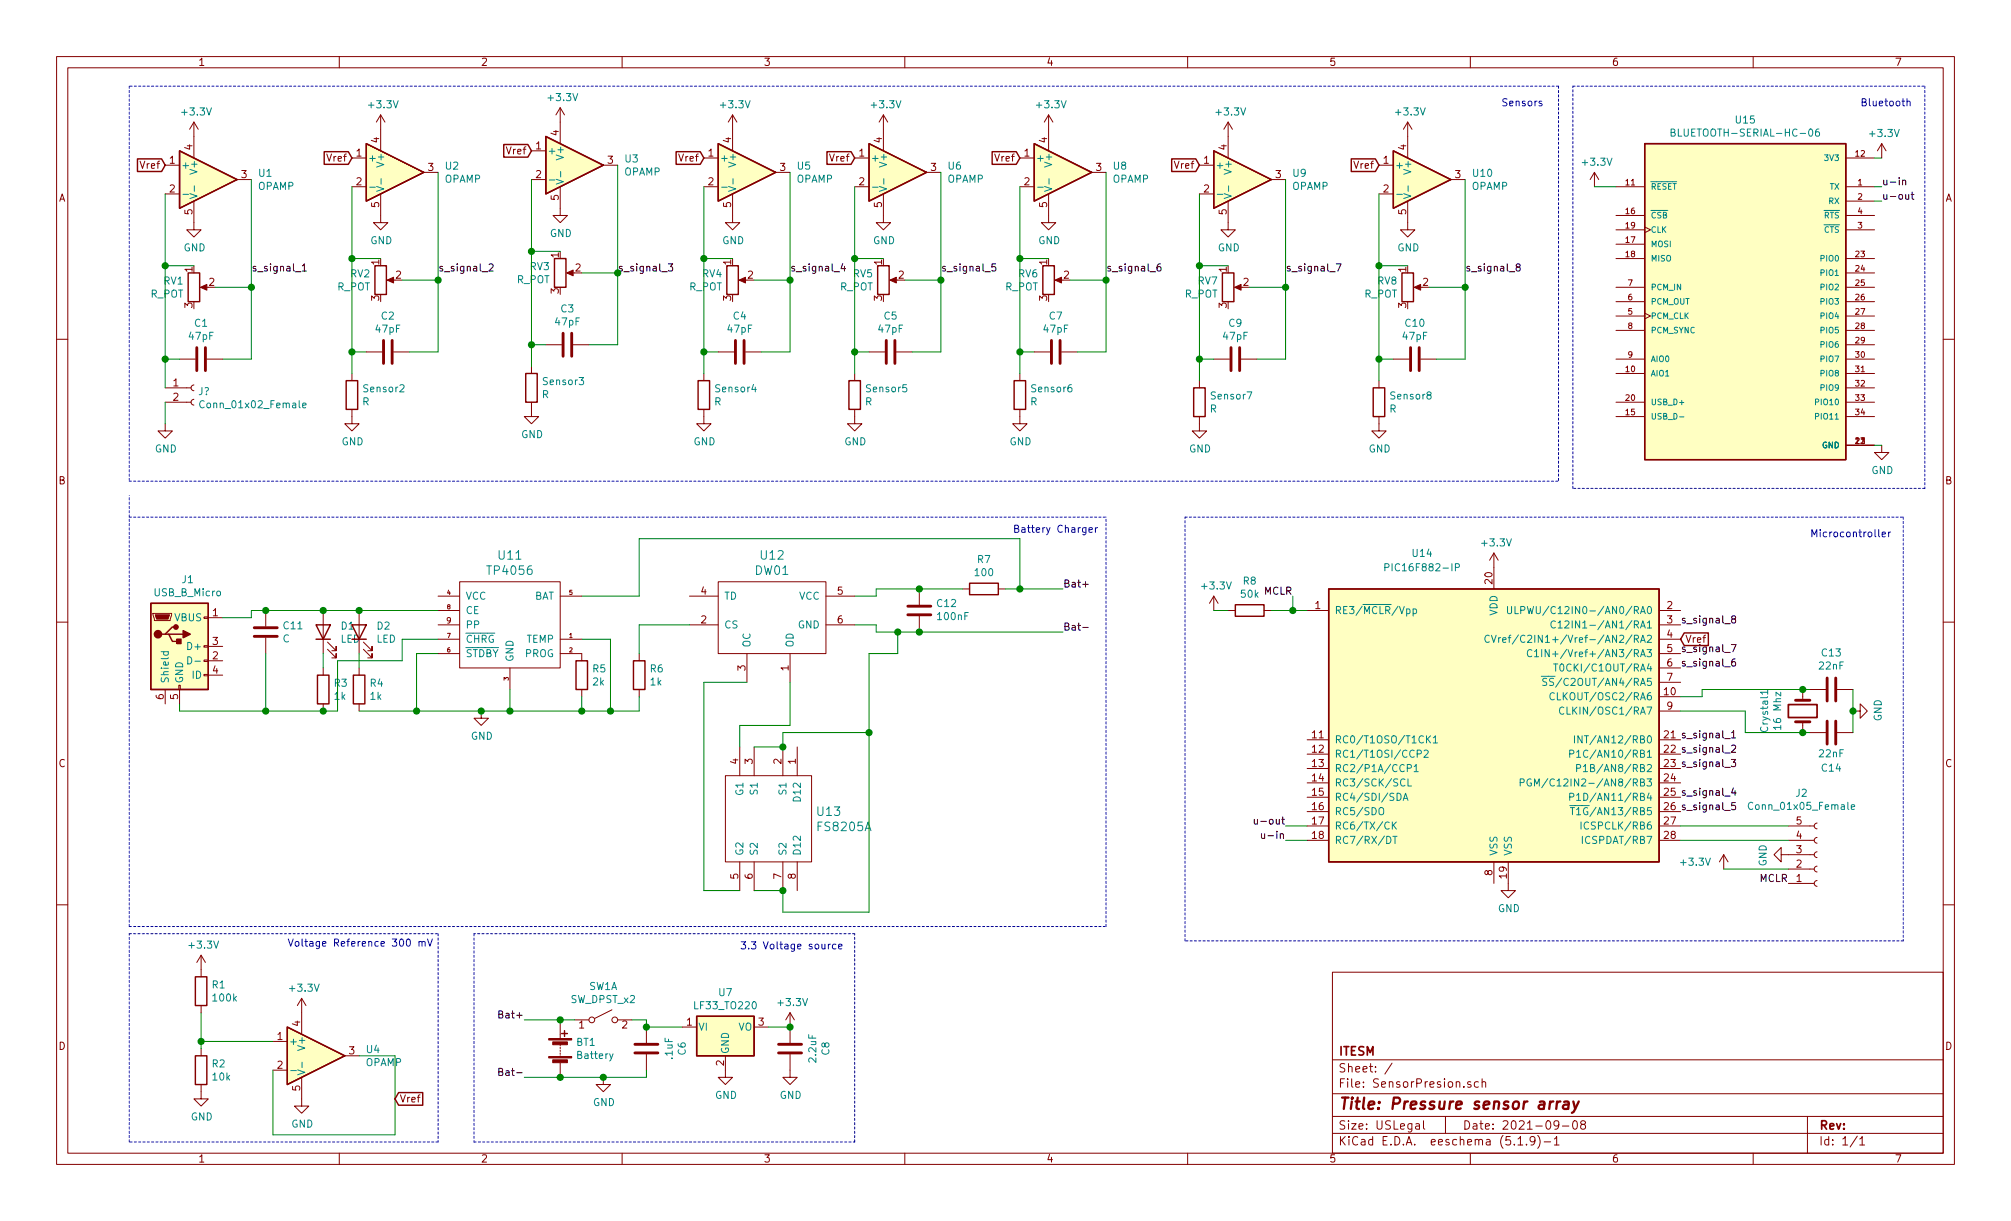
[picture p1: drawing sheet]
EESchema Schematic File Version 4
EELAYER 30 0
EELAYER END
$Descr USLegal 14000 8500
encoding utf-8
Sheet 1 1
Title "Pressure sensor array"
Date "2021-09-08"
Rev ""
Comp "ITESM"
Comment1 ""
Comment2 ""
Comment3 ""
Comment4 ""
$EndDescr
$Comp
L pspice:OPAMP U3
U 1 1
P 4000 1150
F 0 "U3" H 4344 1196 50  0000 L CNN
F 1 "OPAMP" H 4344 1105 50  0000 L CNN
F 2 "" H 4000 1150 50  0001 C CNN
F 3 "~" H 4000 1150 50  0001 C CNN
	1    4000 1150
	1    0    0    -1  
$EndComp
$Comp
L power:GND #PWR0104
U 1 1
P 3900 1450
F 0 "#PWR0104" H 3900 1200 50  0001 C CNN
F 1 "GND" H 3905 1277 50  0000 C CNN
F 2 "" H 3900 1450 50  0001 C CNN
F 3 "" H 3900 1450 50  0001 C CNN
	1    3900 1450
	1    0    0    -1  
$EndComp
$Comp
L power:+3.3V #PWR0106
U 1 1
P 3900 850
F 0 "#PWR0106" H 3900 700 50  0001 C CNN
F 1 "+3.3V" H 3915 1023 50  0000 C CNN
F 2 "" H 3900 850 50  0001 C CNN
F 3 "" H 3900 850 50  0001 C CNN
	1    3900 850 
	1    0    0    -1  
$EndComp
$Comp
L Device:R_POT RV3
U 1 1
P 3900 1900
F 0 "RV3" H 3831 1946 50  0000 R CNN
F 1 "R_POT" H 3831 1855 50  0000 R CNN
F 2 "" H 3900 1900 50  0001 C CNN
F 3 "~" H 3900 1900 50  0001 C CNN
	1    3900 1900
	1    0    0    -1  
$EndComp
Wire Wire Line
	3700 1250 3700 1750
Wire Wire Line
	3700 1750 3900 1750
Wire Wire Line
	4050 1900 4300 1900
Wire Wire Line
	4300 1900 4300 1150
$Comp
L Device:C C3
U 1 1
P 3950 2400
F 0 "C3" V 3698 2400 50  0000 C CNN
F 1 "47pF" V 3789 2400 50  0000 C CNN
F 2 "" H 3988 2250 50  0001 C CNN
F 3 "~" H 3950 2400 50  0001 C CNN
	1    3950 2400
	0    1    1    0   
$EndComp
Wire Wire Line
	3700 1750 3700 2400
Wire Wire Line
	3700 2400 3800 2400
Connection ~ 3700 1750
Wire Wire Line
	4100 2400 4300 2400
Wire Wire Line
	4300 2400 4300 1900
Connection ~ 4300 1900
$Comp
L Device:R Sensor3
U 1 1
P 3700 2700
F 0 "Sensor3" H 3770 2746 50  0000 L CNN
F 1 "R" H 3770 2655 50  0000 L CNN
F 2 "" V 3630 2700 50  0001 C CNN
F 3 "~" H 3700 2700 50  0001 C CNN
	1    3700 2700
	1    0    0    -1  
$EndComp
Connection ~ 3700 2400
Wire Wire Line
	3700 2400 3700 2550
$Comp
L power:GND #PWR0107
U 1 1
P 3700 2850
F 0 "#PWR0107" H 3700 2600 50  0001 C CNN
F 1 "GND" H 3705 2677 50  0000 C CNN
F 2 "" H 3700 2850 50  0001 C CNN
F 3 "" H 3700 2850 50  0001 C CNN
	1    3700 2850
	1    0    0    -1  
$EndComp
$Comp
L pspice:OPAMP U5
U 1 1
P 5200 1200
F 0 "U5" H 5544 1246 50  0000 L CNN
F 1 "OPAMP" H 5544 1155 50  0000 L CNN
F 2 "" H 5200 1200 50  0001 C CNN
F 3 "~" H 5200 1200 50  0001 C CNN
	1    5200 1200
	1    0    0    -1  
$EndComp
$Comp
L power:GND #PWR0108
U 1 1
P 5100 1500
F 0 "#PWR0108" H 5100 1250 50  0001 C CNN
F 1 "GND" H 5105 1327 50  0000 C CNN
F 2 "" H 5100 1500 50  0001 C CNN
F 3 "" H 5100 1500 50  0001 C CNN
	1    5100 1500
	1    0    0    -1  
$EndComp
$Comp
L power:+3.3V #PWR0109
U 1 1
P 5100 900
F 0 "#PWR0109" H 5100 750 50  0001 C CNN
F 1 "+3.3V" H 5115 1073 50  0000 C CNN
F 2 "" H 5100 900 50  0001 C CNN
F 3 "" H 5100 900 50  0001 C CNN
	1    5100 900 
	1    0    0    -1  
$EndComp
$Comp
L Device:R_POT RV4
U 1 1
P 5100 1950
F 0 "RV4" H 5031 1996 50  0000 R CNN
F 1 "R_POT" H 5031 1905 50  0000 R CNN
F 2 "" H 5100 1950 50  0001 C CNN
F 3 "~" H 5100 1950 50  0001 C CNN
	1    5100 1950
	1    0    0    -1  
$EndComp
Wire Wire Line
	4900 1300 4900 1800
Wire Wire Line
	4900 1800 5100 1800
Wire Wire Line
	5250 1950 5500 1950
Wire Wire Line
	5500 1950 5500 1200
$Comp
L Device:C C4
U 1 1
P 5150 2450
F 0 "C4" V 4898 2450 50  0000 C CNN
F 1 "47pF" V 4989 2450 50  0000 C CNN
F 2 "" H 5188 2300 50  0001 C CNN
F 3 "~" H 5150 2450 50  0001 C CNN
	1    5150 2450
	0    1    1    0   
$EndComp
Wire Wire Line
	4900 1800 4900 2450
Wire Wire Line
	4900 2450 5000 2450
Connection ~ 4900 1800
Wire Wire Line
	5300 2450 5500 2450
Wire Wire Line
	5500 2450 5500 1950
Connection ~ 5500 1950
$Comp
L Device:R Sensor4
U 1 1
P 4900 2750
F 0 "Sensor4" H 4970 2796 50  0000 L CNN
F 1 "R" H 4970 2705 50  0000 L CNN
F 2 "" V 4830 2750 50  0001 C CNN
F 3 "~" H 4900 2750 50  0001 C CNN
	1    4900 2750
	1    0    0    -1  
$EndComp
Connection ~ 4900 2450
Wire Wire Line
	4900 2450 4900 2600
$Comp
L power:GND #PWR0110
U 1 1
P 4900 2900
F 0 "#PWR0110" H 4900 2650 50  0001 C CNN
F 1 "GND" H 4905 2727 50  0000 C CNN
F 2 "" H 4900 2900 50  0001 C CNN
F 3 "" H 4900 2900 50  0001 C CNN
	1    4900 2900
	1    0    0    -1  
$EndComp
$Comp
L pspice:OPAMP U6
U 1 1
P 6250 1200
F 0 "U6" H 6594 1246 50  0000 L CNN
F 1 "OPAMP" H 6594 1155 50  0000 L CNN
F 2 "" H 6250 1200 50  0001 C CNN
F 3 "~" H 6250 1200 50  0001 C CNN
	1    6250 1200
	1    0    0    -1  
$EndComp
$Comp
L power:GND #PWR0111
U 1 1
P 6150 1500
F 0 "#PWR0111" H 6150 1250 50  0001 C CNN
F 1 "GND" H 6155 1327 50  0000 C CNN
F 2 "" H 6150 1500 50  0001 C CNN
F 3 "" H 6150 1500 50  0001 C CNN
	1    6150 1500
	1    0    0    -1  
$EndComp
$Comp
L power:+3.3V #PWR0112
U 1 1
P 6150 900
F 0 "#PWR0112" H 6150 750 50  0001 C CNN
F 1 "+3.3V" H 6165 1073 50  0000 C CNN
F 2 "" H 6150 900 50  0001 C CNN
F 3 "" H 6150 900 50  0001 C CNN
	1    6150 900 
	1    0    0    -1  
$EndComp
$Comp
L Device:R_POT RV5
U 1 1
P 6150 1950
F 0 "RV5" H 6081 1996 50  0000 R CNN
F 1 "R_POT" H 6081 1905 50  0000 R CNN
F 2 "" H 6150 1950 50  0001 C CNN
F 3 "~" H 6150 1950 50  0001 C CNN
	1    6150 1950
	1    0    0    -1  
$EndComp
Wire Wire Line
	5950 1300 5950 1800
Wire Wire Line
	5950 1800 6150 1800
Wire Wire Line
	6300 1950 6550 1950
Wire Wire Line
	6550 1950 6550 1200
$Comp
L Device:C C5
U 1 1
P 6200 2450
F 0 "C5" V 5948 2450 50  0000 C CNN
F 1 "47pF" V 6039 2450 50  0000 C CNN
F 2 "" H 6238 2300 50  0001 C CNN
F 3 "~" H 6200 2450 50  0001 C CNN
	1    6200 2450
	0    1    1    0   
$EndComp
Wire Wire Line
	5950 1800 5950 2450
Wire Wire Line
	5950 2450 6050 2450
Connection ~ 5950 1800
Wire Wire Line
	6350 2450 6550 2450
Wire Wire Line
	6550 2450 6550 1950
Connection ~ 6550 1950
$Comp
L Device:R Sensor5
U 1 1
P 5950 2750
F 0 "Sensor5" H 6020 2796 50  0000 L CNN
F 1 "R" H 6020 2705 50  0000 L CNN
F 2 "" V 5880 2750 50  0001 C CNN
F 3 "~" H 5950 2750 50  0001 C CNN
	1    5950 2750
	1    0    0    -1  
$EndComp
Connection ~ 5950 2450
Wire Wire Line
	5950 2450 5950 2600
$Comp
L power:GND #PWR0113
U 1 1
P 5950 2900
F 0 "#PWR0113" H 5950 2650 50  0001 C CNN
F 1 "GND" H 5955 2727 50  0000 C CNN
F 2 "" H 5950 2900 50  0001 C CNN
F 3 "" H 5950 2900 50  0001 C CNN
	1    5950 2900
	1    0    0    -1  
$EndComp
$Comp
L pspice:OPAMP U8
U 1 1
P 7400 1200
F 0 "U8" H 7744 1246 50  0000 L CNN
F 1 "OPAMP" H 7744 1155 50  0000 L CNN
F 2 "" H 7400 1200 50  0001 C CNN
F 3 "~" H 7400 1200 50  0001 C CNN
	1    7400 1200
	1    0    0    -1  
$EndComp
$Comp
L power:GND #PWR0114
U 1 1
P 7300 1500
F 0 "#PWR0114" H 7300 1250 50  0001 C CNN
F 1 "GND" H 7305 1327 50  0000 C CNN
F 2 "" H 7300 1500 50  0001 C CNN
F 3 "" H 7300 1500 50  0001 C CNN
	1    7300 1500
	1    0    0    -1  
$EndComp
$Comp
L power:+3.3V #PWR0115
U 1 1
P 7300 900
F 0 "#PWR0115" H 7300 750 50  0001 C CNN
F 1 "+3.3V" H 7315 1073 50  0000 C CNN
F 2 "" H 7300 900 50  0001 C CNN
F 3 "" H 7300 900 50  0001 C CNN
	1    7300 900 
	1    0    0    -1  
$EndComp
$Comp
L Device:R_POT RV6
U 1 1
P 7300 1950
F 0 "RV6" H 7231 1996 50  0000 R CNN
F 1 "R_POT" H 7231 1905 50  0000 R CNN
F 2 "" H 7300 1950 50  0001 C CNN
F 3 "~" H 7300 1950 50  0001 C CNN
	1    7300 1950
	1    0    0    -1  
$EndComp
Wire Wire Line
	7100 1300 7100 1800
Wire Wire Line
	7100 1800 7300 1800
Wire Wire Line
	7450 1950 7700 1950
Wire Wire Line
	7700 1950 7700 1200
$Comp
L Device:C C7
U 1 1
P 7350 2450
F 0 "C7" V 7098 2450 50  0000 C CNN
F 1 "47pF" V 7189 2450 50  0000 C CNN
F 2 "" H 7388 2300 50  0001 C CNN
F 3 "~" H 7350 2450 50  0001 C CNN
	1    7350 2450
	0    1    1    0   
$EndComp
Wire Wire Line
	7100 1800 7100 2450
Wire Wire Line
	7100 2450 7200 2450
Connection ~ 7100 1800
Wire Wire Line
	7500 2450 7700 2450
Wire Wire Line
	7700 2450 7700 1950
Connection ~ 7700 1950
$Comp
L Device:R Sensor6
U 1 1
P 7100 2750
F 0 "Sensor6" H 7170 2796 50  0000 L CNN
F 1 "R" H 7170 2705 50  0000 L CNN
F 2 "" V 7030 2750 50  0001 C CNN
F 3 "~" H 7100 2750 50  0001 C CNN
	1    7100 2750
	1    0    0    -1  
$EndComp
Connection ~ 7100 2450
Wire Wire Line
	7100 2450 7100 2600
$Comp
L power:GND #PWR0116
U 1 1
P 7100 2900
F 0 "#PWR0116" H 7100 2650 50  0001 C CNN
F 1 "GND" H 7105 2727 50  0000 C CNN
F 2 "" H 7100 2900 50  0001 C CNN
F 3 "" H 7100 2900 50  0001 C CNN
	1    7100 2900
	1    0    0    -1  
$EndComp
$Comp
L pspice:OPAMP U9
U 1 1
P 8650 1250
F 0 "U9" H 8994 1296 50  0000 L CNN
F 1 "OPAMP" H 8994 1205 50  0000 L CNN
F 2 "" H 8650 1250 50  0001 C CNN
F 3 "~" H 8650 1250 50  0001 C CNN
	1    8650 1250
	1    0    0    -1  
$EndComp
$Comp
L power:GND #PWR0117
U 1 1
P 8550 1550
F 0 "#PWR0117" H 8550 1300 50  0001 C CNN
F 1 "GND" H 8555 1377 50  0000 C CNN
F 2 "" H 8550 1550 50  0001 C CNN
F 3 "" H 8550 1550 50  0001 C CNN
	1    8550 1550
	1    0    0    -1  
$EndComp
$Comp
L power:+3.3V #PWR0118
U 1 1
P 8550 950
F 0 "#PWR0118" H 8550 800 50  0001 C CNN
F 1 "+3.3V" H 8565 1123 50  0000 C CNN
F 2 "" H 8550 950 50  0001 C CNN
F 3 "" H 8550 950 50  0001 C CNN
	1    8550 950 
	1    0    0    -1  
$EndComp
$Comp
L Device:R_POT RV7
U 1 1
P 8550 2000
F 0 "RV7" H 8481 2046 50  0000 R CNN
F 1 "R_POT" H 8481 1955 50  0000 R CNN
F 2 "" H 8550 2000 50  0001 C CNN
F 3 "~" H 8550 2000 50  0001 C CNN
	1    8550 2000
	1    0    0    -1  
$EndComp
Wire Wire Line
	8350 1350 8350 1850
Wire Wire Line
	8350 1850 8550 1850
Wire Wire Line
	8700 2000 8950 2000
Wire Wire Line
	8950 2000 8950 1250
$Comp
L Device:C C9
U 1 1
P 8600 2500
F 0 "C9" V 8348 2500 50  0000 C CNN
F 1 "47pF" V 8439 2500 50  0000 C CNN
F 2 "" H 8638 2350 50  0001 C CNN
F 3 "~" H 8600 2500 50  0001 C CNN
	1    8600 2500
	0    1    1    0   
$EndComp
Wire Wire Line
	8350 1850 8350 2500
Wire Wire Line
	8350 2500 8450 2500
Connection ~ 8350 1850
Wire Wire Line
	8750 2500 8950 2500
Wire Wire Line
	8950 2500 8950 2000
Connection ~ 8950 2000
$Comp
L Device:R Sensor7
U 1 1
P 8350 2800
F 0 "Sensor7" H 8420 2846 50  0000 L CNN
F 1 "R" H 8420 2755 50  0000 L CNN
F 2 "" V 8280 2800 50  0001 C CNN
F 3 "~" H 8350 2800 50  0001 C CNN
	1    8350 2800
	1    0    0    -1  
$EndComp
Connection ~ 8350 2500
Wire Wire Line
	8350 2500 8350 2650
$Comp
L power:GND #PWR0119
U 1 1
P 8350 2950
F 0 "#PWR0119" H 8350 2700 50  0001 C CNN
F 1 "GND" H 8355 2777 50  0000 C CNN
F 2 "" H 8350 2950 50  0001 C CNN
F 3 "" H 8350 2950 50  0001 C CNN
	1    8350 2950
	1    0    0    -1  
$EndComp
$Comp
L pspice:OPAMP U2
U 1 1
P 2750 1200
F 0 "U2" H 3094 1246 50  0000 L CNN
F 1 "OPAMP" H 3094 1155 50  0000 L CNN
F 2 "" H 2750 1200 50  0001 C CNN
F 3 "~" H 2750 1200 50  0001 C CNN
	1    2750 1200
	1    0    0    -1  
$EndComp
$Comp
L power:GND #PWR0120
U 1 1
P 2650 1500
F 0 "#PWR0120" H 2650 1250 50  0001 C CNN
F 1 "GND" H 2655 1327 50  0000 C CNN
F 2 "" H 2650 1500 50  0001 C CNN
F 3 "" H 2650 1500 50  0001 C CNN
	1    2650 1500
	1    0    0    -1  
$EndComp
$Comp
L power:+3.3V #PWR0121
U 1 1
P 2650 900
F 0 "#PWR0121" H 2650 750 50  0001 C CNN
F 1 "+3.3V" H 2665 1073 50  0000 C CNN
F 2 "" H 2650 900 50  0001 C CNN
F 3 "" H 2650 900 50  0001 C CNN
	1    2650 900 
	1    0    0    -1  
$EndComp
$Comp
L Device:R_POT RV2
U 1 1
P 2650 1950
F 0 "RV2" H 2581 1996 50  0000 R CNN
F 1 "R_POT" H 2581 1905 50  0000 R CNN
F 2 "" H 2650 1950 50  0001 C CNN
F 3 "~" H 2650 1950 50  0001 C CNN
	1    2650 1950
	1    0    0    -1  
$EndComp
Wire Wire Line
	2450 1300 2450 1800
Wire Wire Line
	2450 1800 2650 1800
Wire Wire Line
	2800 1950 3050 1950
Wire Wire Line
	3050 1950 3050 1200
$Comp
L Device:C C2
U 1 1
P 2700 2450
F 0 "C2" V 2448 2450 50  0000 C CNN
F 1 "47pF" V 2539 2450 50  0000 C CNN
F 2 "" H 2738 2300 50  0001 C CNN
F 3 "~" H 2700 2450 50  0001 C CNN
	1    2700 2450
	0    1    1    0   
$EndComp
Wire Wire Line
	2450 1800 2450 2450
Wire Wire Line
	2450 2450 2550 2450
Connection ~ 2450 1800
Wire Wire Line
	2850 2450 3050 2450
Wire Wire Line
	3050 2450 3050 1950
Connection ~ 3050 1950
$Comp
L Device:R Sensor2
U 1 1
P 2450 2750
F 0 "Sensor2" H 2520 2796 50  0000 L CNN
F 1 "R" H 2520 2705 50  0000 L CNN
F 2 "" V 2380 2750 50  0001 C CNN
F 3 "~" H 2450 2750 50  0001 C CNN
	1    2450 2750
	1    0    0    -1  
$EndComp
Connection ~ 2450 2450
Wire Wire Line
	2450 2450 2450 2600
$Comp
L power:GND #PWR0122
U 1 1
P 2450 2900
F 0 "#PWR0122" H 2450 2650 50  0001 C CNN
F 1 "GND" H 2455 2727 50  0000 C CNN
F 2 "" H 2450 2900 50  0001 C CNN
F 3 "" H 2450 2900 50  0001 C CNN
	1    2450 2900
	1    0    0    -1  
$EndComp
$Comp
L pspice:OPAMP U1
U 1 1
P 1450 1250
F 0 "U1" H 1794 1296 50  0000 L CNN
F 1 "OPAMP" H 1794 1205 50  0000 L CNN
F 2 "" H 1450 1250 50  0001 C CNN
F 3 "~" H 1450 1250 50  0001 C CNN
	1    1450 1250
	1    0    0    -1  
$EndComp
$Comp
L power:GND #PWR0123
U 1 1
P 1350 1550
F 0 "#PWR0123" H 1350 1300 50  0001 C CNN
F 1 "GND" H 1355 1377 50  0000 C CNN
F 2 "" H 1350 1550 50  0001 C CNN
F 3 "" H 1350 1550 50  0001 C CNN
	1    1350 1550
	1    0    0    -1  
$EndComp
$Comp
L power:+3.3V #PWR0124
U 1 1
P 1350 950
F 0 "#PWR0124" H 1350 800 50  0001 C CNN
F 1 "+3.3V" H 1365 1123 50  0000 C CNN
F 2 "" H 1350 950 50  0001 C CNN
F 3 "" H 1350 950 50  0001 C CNN
	1    1350 950 
	1    0    0    -1  
$EndComp
$Comp
L Device:R_POT RV1
U 1 1
P 1350 2000
F 0 "RV1" H 1281 2046 50  0000 R CNN
F 1 "R_POT" H 1281 1955 50  0000 R CNN
F 2 "" H 1350 2000 50  0001 C CNN
F 3 "~" H 1350 2000 50  0001 C CNN
	1    1350 2000
	1    0    0    -1  
$EndComp
Wire Wire Line
	1150 1350 1150 1850
Wire Wire Line
	1150 1850 1350 1850
Wire Wire Line
	1500 2000 1750 2000
Wire Wire Line
	1750 2000 1750 1250
$Comp
L Device:C C1
U 1 1
P 1400 2500
F 0 "C1" V 1148 2500 50  0000 C CNN
F 1 "47pF" V 1239 2500 50  0000 C CNN
F 2 "" H 1438 2350 50  0001 C CNN
F 3 "~" H 1400 2500 50  0001 C CNN
	1    1400 2500
	0    1    1    0   
$EndComp
Wire Wire Line
	1150 1850 1150 2500
Wire Wire Line
	1150 2500 1250 2500
Connection ~ 1150 1850
Wire Wire Line
	1550 2500 1750 2500
Wire Wire Line
	1750 2500 1750 2000
Connection ~ 1750 2000
Connection ~ 1150 2500
$Comp
L pspice:OPAMP U10
U 1 1
P 9900 1250
F 0 "U10" H 10244 1296 50  0000 L CNN
F 1 "OPAMP" H 10244 1205 50  0000 L CNN
F 2 "" H 9900 1250 50  0001 C CNN
F 3 "~" H 9900 1250 50  0001 C CNN
	1    9900 1250
	1    0    0    -1  
$EndComp
$Comp
L power:GND #PWR0129
U 1 1
P 9800 1550
F 0 "#PWR0129" H 9800 1300 50  0001 C CNN
F 1 "GND" H 9805 1377 50  0000 C CNN
F 2 "" H 9800 1550 50  0001 C CNN
F 3 "" H 9800 1550 50  0001 C CNN
	1    9800 1550
	1    0    0    -1  
$EndComp
$Comp
L power:+3.3V #PWR0130
U 1 1
P 9800 950
F 0 "#PWR0130" H 9800 800 50  0001 C CNN
F 1 "+3.3V" H 9815 1123 50  0000 C CNN
F 2 "" H 9800 950 50  0001 C CNN
F 3 "" H 9800 950 50  0001 C CNN
	1    9800 950 
	1    0    0    -1  
$EndComp
$Comp
L Device:R_POT RV8
U 1 1
P 9800 2000
F 0 "RV8" H 9731 2046 50  0000 R CNN
F 1 "R_POT" H 9731 1955 50  0000 R CNN
F 2 "" H 9800 2000 50  0001 C CNN
F 3 "~" H 9800 2000 50  0001 C CNN
	1    9800 2000
	1    0    0    -1  
$EndComp
Wire Wire Line
	9600 1350 9600 1850
Wire Wire Line
	9600 1850 9800 1850
Wire Wire Line
	9950 2000 10200 2000
Wire Wire Line
	10200 2000 10200 1250
$Comp
L Device:C C10
U 1 1
P 9850 2500
F 0 "C10" V 9598 2500 50  0000 C CNN
F 1 "47pF" V 9689 2500 50  0000 C CNN
F 2 "" H 9888 2350 50  0001 C CNN
F 3 "~" H 9850 2500 50  0001 C CNN
	1    9850 2500
	0    1    1    0   
$EndComp
Wire Wire Line
	9600 1850 9600 2500
Wire Wire Line
	9600 2500 9700 2500
Connection ~ 9600 1850
Wire Wire Line
	10000 2500 10200 2500
Wire Wire Line
	10200 2500 10200 2000
Connection ~ 10200 2000
$Comp
L Device:R Sensor8
U 1 1
P 9600 2800
F 0 "Sensor8" H 9670 2846 50  0000 L CNN
F 1 "R" H 9670 2755 50  0000 L CNN
F 2 "" V 9530 2800 50  0001 C CNN
F 3 "~" H 9600 2800 50  0001 C CNN
	1    9600 2800
	1    0    0    -1  
$EndComp
Connection ~ 9600 2500
Wire Wire Line
	9600 2500 9600 2650
$Comp
L power:GND #PWR0131
U 1 1
P 9600 2950
F 0 "#PWR0131" H 9600 2700 50  0001 C CNN
F 1 "GND" H 9605 2777 50  0000 C CNN
F 2 "" H 9600 2950 50  0001 C CNN
F 3 "" H 9600 2950 50  0001 C CNN
	1    9600 2950
	1    0    0    -1  
$EndComp
Text GLabel 9600 1150 0    50   Input ~ 0
Vref
Text GLabel 8350 1150 0    50   Input ~ 0
Vref
Text GLabel 7100 1100 0    50   Input ~ 0
Vref
Text GLabel 5950 1100 0    50   Input ~ 0
Vref
Text GLabel 4900 1100 0    50   Input ~ 0
Vref
Text GLabel 3700 1050 0    50   Input ~ 0
Vref
Text GLabel 2450 1100 0    50   Input ~ 0
Vref
Text GLabel 1150 1150 0    50   Input ~ 0
Vref
Text Label 1750 1900 0    50   ~ 0
s_signal_1
Text Label 3050 1900 0    50   ~ 0
s_signal_2
Text Label 4300 1900 0    50   ~ 0
s_signal_3
Text Label 5500 1900 0    50   ~ 0
s_signal_4
Text Label 6550 1900 0    50   ~ 0
s_signal_5
Text Label 7700 1900 0    50   ~ 0
s_signal_6
Text Label 8950 1900 0    50   ~ 0
s_signal_7
Text Label 10200 1900 0    50   ~ 0
s_signal_8
$Comp
L TP4056:TP4056 U11
U 1 1
P 3550 4400
F 0 "U11" H 3550 4937 60  0000 C CNN
F 1 "TP4056" H 3550 4831 60  0000 C CNN
F 2 "" H 3550 4400 60  0001 C CNN
F 3 "" H 3550 4400 60  0000 C CNN
	1    3550 4400
	1    0    0    -1  
$EndComp
$Comp
L DW01:DW01 U12
U 1 1
P 5350 4300
F 0 "U12" H 5375 4737 60  0000 C CNN
F 1 "DW01" H 5375 4631 60  0000 C CNN
F 2 "" H 5300 4000 60  0001 C CNN
F 3 "" H 5300 4000 60  0001 C CNN
	1    5350 4300
	1    0    0    -1  
$EndComp
$Comp
L FS8205A:FS8205A U13
U 1 1
P 5350 5600
F 0 "U13" H 5678 5553 60  0000 L CNN
F 1 "FS8205A" H 5678 5447 60  0000 L CNN
F 2 "" H 6300 5850 60  0001 C CNN
F 3 "" H 6300 5850 60  0001 C CNN
	1    5350 5600
	1    0    0    -1  
$EndComp
$Comp
L Device:C C11
U 1 1
P 1850 4400
F 0 "C11" H 1965 4446 50  0000 L CNN
F 1 "C" H 1965 4355 50  0000 L CNN
F 2 "" H 1888 4250 50  0001 C CNN
F 3 "~" H 1850 4400 50  0001 C CNN
	1    1850 4400
	1    0    0    -1  
$EndComp
$Comp
L Device:LED D1
U 1 1
P 2250 4400
F 0 "D1" V 2289 4282 50  0000 R CNN
F 1 "LED" V 2198 4282 50  0000 R CNN
F 2 "" H 2250 4400 50  0001 C CNN
F 3 "~" H 2250 4400 50  0001 C CNN
	1    2250 4400
	0    -1   -1   0   
$EndComp
$Comp
L Device:LED D2
U 1 1
P 2500 4400
F 0 "D2" V 2539 4282 50  0000 R CNN
F 1 "LED" V 2448 4282 50  0000 R CNN
F 2 "" H 2500 4400 50  0001 C CNN
F 3 "~" H 2500 4400 50  0001 C CNN
	1    2500 4400
	0    -1   -1   0   
$EndComp
$Comp
L Device:R R3
U 1 1
P 2250 4800
F 0 "R3" H 2320 4846 50  0000 L CNN
F 1 "1k" H 2320 4755 50  0000 L CNN
F 2 "" V 2180 4800 50  0001 C CNN
F 3 "~" H 2250 4800 50  0001 C CNN
	1    2250 4800
	1    0    0    -1  
$EndComp
$Comp
L Device:R R4
U 1 1
P 2500 4800
F 0 "R4" H 2570 4846 50  0000 L CNN
F 1 "1k" H 2570 4755 50  0000 L CNN
F 2 "" V 2430 4800 50  0001 C CNN
F 3 "~" H 2500 4800 50  0001 C CNN
	1    2500 4800
	1    0    0    -1  
$EndComp
$Comp
L Device:R R5
U 1 1
P 4050 4700
F 0 "R5" H 4120 4746 50  0000 L CNN
F 1 "2k" H 4120 4655 50  0000 L CNN
F 2 "" V 3980 4700 50  0001 C CNN
F 3 "~" H 4050 4700 50  0001 C CNN
	1    4050 4700
	1    0    0    -1  
$EndComp
Wire Wire Line
	1750 4250 1850 4250
Wire Wire Line
	2250 4250 2500 4250
Wire Wire Line
	1850 4250 2250 4250
Connection ~ 1850 4250
Connection ~ 2250 4250
Wire Wire Line
	2500 4250 3050 4250
Connection ~ 2500 4250
Wire Wire Line
	2250 4550 2250 4650
Wire Wire Line
	2500 4550 2500 4650
Wire Wire Line
	2500 4950 2900 4950
Wire Wire Line
	2900 4950 2900 4550
Wire Wire Line
	2900 4550 3050 4550
Wire Wire Line
	2250 4950 2350 4950
Wire Wire Line
	2350 4950 2350 4600
Wire Wire Line
	2350 4600 2800 4600
Wire Wire Line
	2800 4600 2800 4450
Wire Wire Line
	2800 4450 3050 4450
Wire Wire Line
	2900 4950 3350 4950
Wire Wire Line
	4050 4950 4050 4850
Connection ~ 2900 4950
Wire Wire Line
	3550 4800 3550 4950
Connection ~ 3550 4950
Wire Wire Line
	3550 4950 4050 4950
$Comp
L power:GND #PWR0133
U 1 1
P 3350 4950
F 0 "#PWR0133" H 3350 4700 50  0001 C CNN
F 1 "GND" H 3355 4777 50  0000 C CNN
F 2 "" H 3350 4950 50  0001 C CNN
F 3 "" H 3350 4950 50  0001 C CNN
	1    3350 4950
	1    0    0    -1  
$EndComp
Connection ~ 3350 4950
Wire Wire Line
	3350 4950 3550 4950
$Comp
L Device:R R6
U 1 1
P 4450 4700
F 0 "R6" H 4520 4746 50  0000 L CNN
F 1 "1k" H 4520 4655 50  0000 L CNN
F 2 "" V 4380 4700 50  0001 C CNN
F 3 "~" H 4450 4700 50  0001 C CNN
	1    4450 4700
	1    0    0    -1  
$EndComp
Wire Wire Line
	4450 4550 4450 4350
Wire Wire Line
	4450 4350 4800 4350
Wire Wire Line
	4250 4450 4250 4950
Wire Wire Line
	4250 4950 4050 4950
Wire Wire Line
	4050 4450 4250 4450
Connection ~ 4050 4950
Wire Wire Line
	4450 4850 4450 4950
Wire Wire Line
	4450 4950 4250 4950
Connection ~ 4250 4950
Wire Wire Line
	5500 4750 5500 5050
Wire Wire Line
	5500 5050 5150 5050
Wire Wire Line
	5150 5050 5150 5200
Wire Wire Line
	5200 4750 4900 4750
Wire Wire Line
	4900 4750 4900 6200
Wire Wire Line
	4900 6200 5150 6200
Wire Wire Line
	6050 6350 6050 5100
Wire Wire Line
	6050 5100 5450 5100
Wire Wire Line
	5450 5100 5450 5200
$Comp
L Device:C C12
U 1 1
P 6400 4250
F 0 "C12" H 6285 4204 50  0000 R CNN
F 1 "100nF" H 6285 4295 50  0000 R CNN
F 2 "" H 6438 4100 50  0001 C CNN
F 3 "~" H 6400 4250 50  0001 C CNN
	1    6400 4250
	-1   0    0    1   
$EndComp
Wire Wire Line
	5950 4150 6100 4150
Wire Wire Line
	6100 4150 6100 4100
Wire Wire Line
	6100 4100 6400 4100
Wire Wire Line
	5950 4350 6100 4350
Wire Wire Line
	6100 4350 6100 4400
Wire Wire Line
	6100 4400 6250 4400
Wire Wire Line
	6050 5100 6050 4550
Wire Wire Line
	6050 4550 6250 4550
Wire Wire Line
	6250 4550 6250 4400
Connection ~ 6050 5100
Connection ~ 6250 4400
$Comp
L Device:R R7
U 1 1
P 6850 4100
F 0 "R7" V 6643 4100 50  0000 C CNN
F 1 "100" V 6734 4100 50  0000 C CNN
F 2 "" V 6780 4100 50  0001 C CNN
F 3 "~" H 6850 4100 50  0001 C CNN
	1    6850 4100
	0    1    1    0   
$EndComp
Wire Wire Line
	6400 4100 6700 4100
Connection ~ 6400 4100
Wire Wire Line
	4050 4150 4450 4150
Wire Wire Line
	4450 4150 4450 3750
Wire Wire Line
	4450 3750 7100 3750
Wire Wire Line
	7100 4100 7000 4100
Wire Wire Line
	7100 3750 7100 4100
Wire Wire Line
	6250 4400 6400 4400
$Comp
L Connector:USB_B_Micro J1
U 1 1
P 1250 4500
F 0 "J1" H 1307 4967 50  0000 C CNN
F 1 "USB_B_Micro" H 1307 4876 50  0000 C CNN
F 2 "" H 1400 4450 50  0001 C CNN
F 3 "~" H 1400 4450 50  0001 C CNN
	1    1250 4500
	1    0    0    -1  
$EndComp
Wire Wire Line
	1550 4300 1750 4300
Wire Wire Line
	1750 4300 1750 4250
Wire Wire Line
	1250 4900 1250 4950
Connection ~ 2250 4950
Wire Wire Line
	1850 4550 1850 4950
Wire Wire Line
	1250 4950 1850 4950
Connection ~ 1850 4950
Wire Wire Line
	1850 4950 2250 4950
Wire Wire Line
	8450 4250 8550 4250
$Comp
L power:+3.3V #PWR0134
U 1 1
P 8450 4250
F 0 "#PWR0134" H 8450 4100 50  0001 C CNN
F 1 "+3.3V" H 8465 4423 50  0000 C CNN
F 2 "" H 8450 4250 50  0001 C CNN
F 3 "" H 8450 4250 50  0001 C CNN
	1    8450 4250
	1    0    0    -1  
$EndComp
Wire Wire Line
	9000 4250 9100 4250
Connection ~ 9000 4250
Wire Wire Line
	9000 4150 9000 4250
$Comp
L Device:R R8
U 1 1
P 8700 4250
F 0 "R8" V 8493 4250 50  0000 C CNN
F 1 "50k" V 8584 4250 50  0000 C CNN
F 2 "" V 8630 4250 50  0001 C CNN
F 3 "~" H 8700 4250 50  0001 C CNN
	1    8700 4250
	0    1    1    0   
$EndComp
Wire Wire Line
	8850 4250 9000 4250
Text Label 9000 4150 2    50   ~ 0
MCLR
$Comp
L power:GND #PWR0135
U 1 1
P 12900 4950
F 0 "#PWR0135" H 12900 4700 50  0001 C CNN
F 1 "GND" H 12905 4777 50  0000 C CNN
F 2 "" H 12900 4950 50  0001 C CNN
F 3 "" H 12900 4950 50  0001 C CNN
	1    12900 4950
	0    -1   -1   0   
$EndComp
Wire Wire Line
	12900 5100 12900 4950
Text Label 12450 6150 2    50   ~ 0
MCLR
Wire Wire Line
	12000 6050 12450 6050
$Comp
L power:+3.3V #PWR0136
U 1 1
P 12000 6050
F 0 "#PWR0136" H 12000 5900 50  0001 C CNN
F 1 "+3.3V" H 11800 6100 50  0000 C CNN
F 2 "" H 12000 6050 50  0001 C CNN
F 3 "" H 12000 6050 50  0001 C CNN
	1    12000 6050
	1    0    0    -1  
$EndComp
$Comp
L power:GND #PWR0137
U 1 1
P 12450 5950
F 0 "#PWR0137" H 12450 5700 50  0001 C CNN
F 1 "GND" H 12455 5777 50  0000 C CNN
F 2 "" H 12450 5950 50  0001 C CNN
F 3 "" H 12450 5950 50  0001 C CNN
	1    12450 5950
	0    1    1    0   
$EndComp
Wire Wire Line
	11700 5850 12450 5850
Wire Wire Line
	11700 5750 12450 5750
$Comp
L Connector:Conn_01x05_Female J2
U 1 1
P 12650 5950
F 0 "J2" H 12542 5525 50  0000 C CNN
F 1 "Conn_01x05_Female" H 12542 5616 50  0000 C CNN
F 2 "" H 12650 5950 50  0001 C CNN
F 3 "~" H 12650 5950 50  0001 C CNN
	1    12650 5950
	1    0    0    1   
$EndComp
Connection ~ 12550 5100
Wire Wire Line
	12150 4950 11700 4950
Wire Wire Line
	12150 5100 12150 4950
Wire Wire Line
	12550 5100 12150 5100
Wire Wire Line
	11850 4800 12550 4800
Wire Wire Line
	11850 4850 11700 4850
Wire Wire Line
	11850 4800 11850 4850
Wire Wire Line
	12600 5100 12550 5100
Connection ~ 12550 4800
Wire Wire Line
	12600 4800 12550 4800
$Comp
L Device:C C13
U 1 1
P 12750 4800
F 0 "C13" V 13002 4800 50  0000 C CNN
F 1 "22nF" V 12911 4800 50  0000 C CNN
F 2 "" H 12788 4650 50  0001 C CNN
F 3 "~" H 12750 4800 50  0001 C CNN
	1    12750 4800
	0    -1   -1   0   
$EndComp
Wire Wire Line
	12900 4950 12900 4800
$Comp
L Device:Crystal Crystal1
U 1 1
P 12550 4950
F 0 "Crystal1" H 12550 5218 50  0000 C CNN
F 1 "16 Mhz" H 12550 5127 50  0000 C CNN
F 2 "" H 12550 4950 50  0001 C CNN
F 3 "~" H 12550 4950 50  0001 C CNN
	1    12550 4950
	0    -1   -1   0   
$EndComp
Connection ~ 12900 4950
$Comp
L Device:C C14
U 1 1
P 12750 5100
F 0 "C14" V 12500 5100 50  0000 C CNN
F 1 "22nF" V 12600 5100 50  0000 C CNN
F 2 "" H 12788 4950 50  0001 C CNN
F 3 "~" H 12750 5100 50  0001 C CNN
	1    12750 5100
	0    -1   -1   0   
$EndComp
Text GLabel 11700 4450 2    50   Input ~ 0
Vref
$Comp
L power:GND #PWR0138
U 1 1
P 10500 6150
F 0 "#PWR0138" H 10500 5900 50  0001 C CNN
F 1 "GND" H 10505 5977 50  0000 C CNN
F 2 "" H 10500 6150 50  0001 C CNN
F 3 "" H 10500 6150 50  0001 C CNN
	1    10500 6150
	1    0    0    -1  
$EndComp
$Comp
L power:+3.3V #PWR0139
U 1 1
P 10400 3950
F 0 "#PWR0139" H 10400 3800 50  0001 C CNN
F 1 "+3.3V" H 10415 4123 50  0000 C CNN
F 2 "" H 10400 3950 50  0001 C CNN
F 3 "" H 10400 3950 50  0001 C CNN
	1    10400 3950
	1    0    0    -1  
$EndComp
$Comp
L MCU_Microchip_PIC16:PIC16F882-IP U14
U 1 1
P 10400 5050
F 0 "U14" H 9900 6250 50  0000 C CNN
F 1 "PIC16F882-IP" H 9900 6150 50  0000 C CNN
F 2 "" H 10400 5050 50  0001 C CIN
F 3 "http://ww1.microchip.com/downloads/en/DeviceDoc/41291D.pdf" H 10400 4850 50  0001 C CNN
	1    10400 5050
	1    0    0    -1  
$EndComp
Text Label 11700 4350 0    50   ~ 0
s_signal_8
Text Label 11700 4550 0    50   ~ 0
s_signal_7
Text Label 11700 4650 0    50   ~ 0
s_signal_6
Text Label 11700 5650 0    50   ~ 0
s_signal_5
Text Label 11700 5550 0    50   ~ 0
s_signal_4
Text Label 11700 5350 0    50   ~ 0
s_signal_3
Text Label 11700 5250 0    50   ~ 0
s_signal_2
Text Label 11700 5150 0    50   ~ 0
s_signal_1
Connection ~ 6400 4400
Wire Wire Line
	6400 4400 7400 4400
Connection ~ 7100 4100
Wire Wire Line
	7400 4100 7100 4100
Text Label 7400 4400 0    50   ~ 0
Bat-
Text Label 7400 4100 0    50   ~ 0
Bat+
Wire Notes Line
	10850 600  900  600 
Wire Notes Line
	900  600  900  3350
Wire Notes Line
	10850 600  10850 3350
Wire Notes Line
	900  3350 10850 3350
Wire Notes Line
	13250 3600 13250 6550
Wire Notes Line
	13250 6550 8250 6550
Wire Notes Line
	8250 6550 8250 3600
Wire Notes Line
	8250 3600 13250 3600
Wire Notes Line
	900  6450 900  3450
Wire Notes Line
	900  3600 7700 3600
Connection ~ 3900 7100
Wire Wire Line
	3650 7100 3900 7100
Connection ~ 3900 7500
Wire Wire Line
	3650 7500 3900 7500
Text Label 3650 7100 2    50   ~ 0
Bat+
Text Label 3650 7500 2    50   ~ 0
Bat-
Wire Wire Line
	5450 6350 6050 6350
Wire Wire Line
	5450 6200 5450 6350
Wire Wire Line
	4400 7100 4500 7100
Wire Wire Line
	3900 7100 4000 7100
$Comp
L Switch:SW_DPST_x2 SW1
U 1 1
P 4200 7100
F 0 "SW1" H 4200 7335 50  0000 C CNN
F 1 "SW_DPST_x2" H 4200 7244 50  0000 C CNN
F 2 "" H 4200 7100 50  0001 C CNN
F 3 "~" H 4200 7100 50  0001 C CNN
	1    4200 7100
	1    0    0    -1  
$EndComp
Text GLabel 2750 7650 2    50   Input ~ 0
Vref
Connection ~ 5500 7150
$Comp
L power:+3.3V #PWR0132
U 1 1
P 5500 7150
F 0 "#PWR0132" H 5500 7000 50  0001 C CNN
F 1 "+3.3V" H 5515 7323 50  0000 C CNN
F 2 "" H 5500 7150 50  0001 C CNN
F 3 "" H 5500 7150 50  0001 C CNN
	1    5500 7150
	1    0    0    -1  
$EndComp
Wire Wire Line
	4200 7500 4500 7500
Connection ~ 4200 7500
$Comp
L power:GND #PWR0128
U 1 1
P 4200 7500
F 0 "#PWR0128" H 4200 7250 50  0001 C CNN
F 1 "GND" H 4205 7327 50  0000 C CNN
F 2 "" H 4200 7500 50  0001 C CNN
F 3 "" H 4200 7500 50  0001 C CNN
	1    4200 7500
	1    0    0    -1  
$EndComp
$Comp
L power:GND #PWR0127
U 1 1
P 5500 7450
F 0 "#PWR0127" H 5500 7200 50  0001 C CNN
F 1 "GND" H 5505 7277 50  0000 C CNN
F 2 "" H 5500 7450 50  0001 C CNN
F 3 "" H 5500 7450 50  0001 C CNN
	1    5500 7450
	1    0    0    -1  
$EndComp
Wire Wire Line
	5500 7150 5350 7150
Wire Wire Line
	4500 7500 4500 7450
Wire Wire Line
	3900 7500 4200 7500
Connection ~ 4500 7150
Wire Wire Line
	4500 7150 4750 7150
Wire Wire Line
	4500 7100 4500 7150
$Comp
L Device:Battery BT1
U 1 1
P 3900 7300
F 0 "BT1" H 4008 7346 50  0000 L CNN
F 1 "Battery" H 4008 7255 50  0000 L CNN
F 2 "Battery:BatteryHolder_Keystone_1042_1x18650" V 3900 7360 50  0001 C CNN
F 3 "~" V 3900 7360 50  0001 C CNN
	1    3900 7300
	1    0    0    -1  
$EndComp
$Comp
L Device:C C6
U 1 1
P 4500 7300
F 0 "C6" V 4248 7300 50  0000 C CNN
F 1 ".1uF" V 4339 7300 50  0000 C CNN
F 2 "" H 4538 7150 50  0001 C CNN
F 3 "~" H 4500 7300 50  0001 C CNN
	1    4500 7300
	-1   0    0    1   
$EndComp
$Comp
L Device:C C8
U 1 1
P 5500 7300
F 0 "C8" V 5248 7300 50  0000 C CNN
F 1 "2.2uF" V 5339 7300 50  0000 C CNN
F 2 "" H 5538 7150 50  0001 C CNN
F 3 "~" H 5500 7300 50  0001 C CNN
	1    5500 7300
	-1   0    0    1   
$EndComp
$Comp
L power:GND #PWR0126
U 1 1
P 5050 7450
F 0 "#PWR0126" H 5050 7200 50  0001 C CNN
F 1 "GND" H 5055 7277 50  0000 C CNN
F 2 "" H 5050 7450 50  0001 C CNN
F 3 "" H 5050 7450 50  0001 C CNN
	1    5050 7450
	1    0    0    -1  
$EndComp
$Comp
L Regulator_Linear:LF33_TO220 U7
U 1 1
P 5050 7150
F 0 "U7" H 5050 7392 50  0000 C CNN
F 1 "LF33_TO220" H 5050 7301 50  0000 C CNN
F 2 "Package_TO_SOT_THT:TO-220-3_Vertical" H 5050 7375 50  0001 C CIN
F 3 "http://www.st.com/content/ccc/resource/technical/document/datasheet/c4/0e/7e/2a/be/bc/4c/bd/CD00000546.pdf/files/CD00000546.pdf/jcr:content/translations/en.CD00000546.pdf" H 5050 7100 50  0001 C CNN
	1    5050 7150
	1    0    0    -1  
$EndComp
$Comp
L power:+3.3V #PWR0105
U 1 1
P 2100 7050
F 0 "#PWR0105" H 2100 6900 50  0001 C CNN
F 1 "+3.3V" H 2115 7223 50  0000 C CNN
F 2 "" H 2100 7050 50  0001 C CNN
F 3 "" H 2100 7050 50  0001 C CNN
	1    2100 7050
	1    0    0    -1  
$EndComp
$Comp
L power:GND #PWR0103
U 1 1
P 2100 7650
F 0 "#PWR0103" H 2100 7400 50  0001 C CNN
F 1 "GND" H 2105 7477 50  0000 C CNN
F 2 "" H 2100 7650 50  0001 C CNN
F 3 "" H 2100 7650 50  0001 C CNN
	1    2100 7650
	1    0    0    -1  
$EndComp
Wire Wire Line
	2750 7350 2500 7350
Wire Wire Line
	2750 7900 2750 7350
Wire Wire Line
	1900 7900 2750 7900
Wire Wire Line
	1900 7450 1900 7900
Wire Wire Line
	1400 7250 1400 7300
Connection ~ 1400 7250
Wire Wire Line
	1900 7250 1400 7250
$Comp
L power:GND #PWR0102
U 1 1
P 1400 7600
F 0 "#PWR0102" H 1400 7350 50  0001 C CNN
F 1 "GND" H 1405 7427 50  0000 C CNN
F 2 "" H 1400 7600 50  0001 C CNN
F 3 "" H 1400 7600 50  0001 C CNN
	1    1400 7600
	1    0    0    -1  
$EndComp
$Comp
L power:+3.3V #PWR0101
U 1 1
P 1400 6750
F 0 "#PWR0101" H 1400 6600 50  0001 C CNN
F 1 "+3.3V" H 1415 6923 50  0000 C CNN
F 2 "" H 1400 6750 50  0001 C CNN
F 3 "" H 1400 6750 50  0001 C CNN
	1    1400 6750
	1    0    0    -1  
$EndComp
$Comp
L Device:R R2
U 1 1
P 1400 7450
F 0 "R2" H 1470 7496 50  0000 L CNN
F 1 "10k" H 1470 7405 50  0000 L CNN
F 2 "" V 1330 7450 50  0001 C CNN
F 3 "~" H 1400 7450 50  0001 C CNN
	1    1400 7450
	1    0    0    -1  
$EndComp
$Comp
L Device:R R1
U 1 1
P 1400 6900
F 0 "R1" H 1470 6946 50  0000 L CNN
F 1 "100k" H 1470 6855 50  0000 L CNN
F 2 "" V 1330 6900 50  0001 C CNN
F 3 "~" H 1400 6900 50  0001 C CNN
	1    1400 6900
	1    0    0    -1  
$EndComp
$Comp
L pspice:OPAMP U4
U 1 1
P 2200 7350
F 0 "U4" H 2544 7396 50  0000 L CNN
F 1 "OPAMP" H 2544 7305 50  0000 L CNN
F 2 "" H 2200 7350 50  0001 C CNN
F 3 "~" H 2200 7350 50  0001 C CNN
	1    2200 7350
	1    0    0    -1  
$EndComp
Wire Wire Line
	1400 7050 1400 7250
Wire Notes Line
	900  6450 7700 6450
Wire Notes Line
	7700 6450 7700 3600
Wire Notes Line
	3050 6500 3050 7950
Wire Notes Line
	3050 7950 900  7950
Wire Notes Line
	900  7950 900  6500
Wire Notes Line
	900  6500 3050 6500
Wire Notes Line
	3300 6500 3300 7950
Wire Notes Line
	3300 7950 5950 7950
Wire Notes Line
	5950 7950 5950 6500
Wire Notes Line
	5950 6500 3300 6500
Text Notes 10450 750  0    50   ~ 0
Sensors\n
Text Notes 12600 3750 0    50   ~ 0
Microcontroller\n
Text Notes 7050 3800 0    50   ~ 0
Battery Charger\n\n
Text Notes 5150 6700 0    50   ~ 0
3.3 Voltage source\n\n
Text Notes 2000 6600 0    50   ~ 0
Voltage Reference 300 mV \n
Wire Wire Line
	5250 5200 5450 5200
Connection ~ 5450 5200
Wire Wire Line
	5250 6200 5450 6200
Connection ~ 5450 6200
$Comp
L HC-06:BLUETOOTH-SERIAL-HC-06 U15
U 1 1
P 12150 2100
F 0 "U15" H 12150 3367 50  0000 C CNN
F 1 "BLUETOOTH-SERIAL-HC-06" H 12150 3276 50  0000 C CNN
F 2 "XCVR_BLUETOOTH-SERIAL-HC-06" H 12150 2100 50  0001 L BNN
F 3 "" H 12150 2100 50  0001 L BNN
F 4 "Bluetooth Modules (802.15.1) BLUETOOTH-SERIAL-HC-06" H 12150 2100 50  0001 L BNN "Description"
F 5 "In Stock" H 12150 2100 50  0001 L BNN "Availability"
F 6 "None" H 12150 2100 50  0001 L BNN "Package"
F 7 "None" H 12150 2100 50  0001 L BNN "Price"
F 8 "https://pricing.snapeda.com/search/part/BLUETOOTH-SERIAL-HC-06/?ref=eda" H 12150 2100 50  0001 L BNN "Purchase-URL"
F 9 "Olimex" H 12150 2100 50  0001 L BNN "MF"
F 10 "BLUETOOTH-SERIAL-HC-06" H 12150 2100 50  0001 L BNN "MP"
	1    12150 2100
	1    0    0    -1  
$EndComp
$Comp
L power:+3.3V #PWR0140
U 1 1
P 11100 1300
F 0 "#PWR0140" H 11100 1150 50  0001 C CNN
F 1 "+3.3V" H 11115 1473 50  0000 C CNN
F 2 "" H 11100 1300 50  0001 C CNN
F 3 "" H 11100 1300 50  0001 C CNN
	1    11100 1300
	1    0    0    -1  
$EndComp
Wire Wire Line
	11100 1300 11250 1300
$Comp
L power:+3.3V #PWR0141
U 1 1
P 13100 1100
F 0 "#PWR0141" H 13100 950 50  0001 C CNN
F 1 "+3.3V" H 13115 1273 50  0000 C CNN
F 2 "" H 13100 1100 50  0001 C CNN
F 3 "" H 13100 1100 50  0001 C CNN
	1    13100 1100
	1    0    0    -1  
$EndComp
Wire Wire Line
	13100 1100 13050 1100
Text Label 13100 1400 0    50   ~ 0
u-out
Text Label 13100 1300 0    50   ~ 0
u-in
Wire Wire Line
	13100 1300 13050 1300
Wire Wire Line
	13100 1400 13050 1400
Text Label 8950 5750 2    50   ~ 0
u-out
Text Label 8950 5850 2    50   ~ 0
u-in
Wire Wire Line
	8950 5750 9100 5750
Wire Wire Line
	8950 5850 9100 5850
$Comp
L power:GND #PWR0142
U 1 1
P 13100 3100
F 0 "#PWR0142" H 13100 2850 50  0001 C CNN
F 1 "GND" H 13105 2927 50  0000 C CNN
F 2 "" H 13100 3100 50  0001 C CNN
F 3 "" H 13100 3100 50  0001 C CNN
	1    13100 3100
	1    0    0    -1  
$EndComp
Wire Wire Line
	13050 3100 13100 3100
Wire Notes Line
	10950 600  13400 600 
Wire Notes Line
	13400 600  13400 3400
Wire Notes Line
	13400 3400 10950 3400
Wire Notes Line
	10950 3400 10950 600 
Text Notes 12950 750  0    50   ~ 0
Bluetooth\n
$Comp
L power:GND #PWR0125
U 1 1
P 1150 2950
F 0 "#PWR0125" H 1150 2700 50  0001 C CNN
F 1 "GND" H 1155 2777 50  0000 C CNN
F 2 "" H 1150 2950 50  0001 C CNN
F 3 "" H 1150 2950 50  0001 C CNN
	1    1150 2950
	1    0    0    -1  
$EndComp
$Comp
L Connector:Conn_01x02_Female J?
U 1 1
P 1350 2700
F 0 "J?" H 1378 2676 50  0000 L CNN
F 1 "Conn_01x02_Female" H 1378 2585 50  0000 L CNN
F 2 "" H 1350 2700 50  0001 C CNN
F 3 "~" H 1350 2700 50  0001 C CNN
	1    1350 2700
	1    0    0    -1  
$EndComp
Wire Wire Line
	1150 2500 1150 2700
Wire Wire Line
	1150 2800 1150 2950
$EndSCHEMATC
